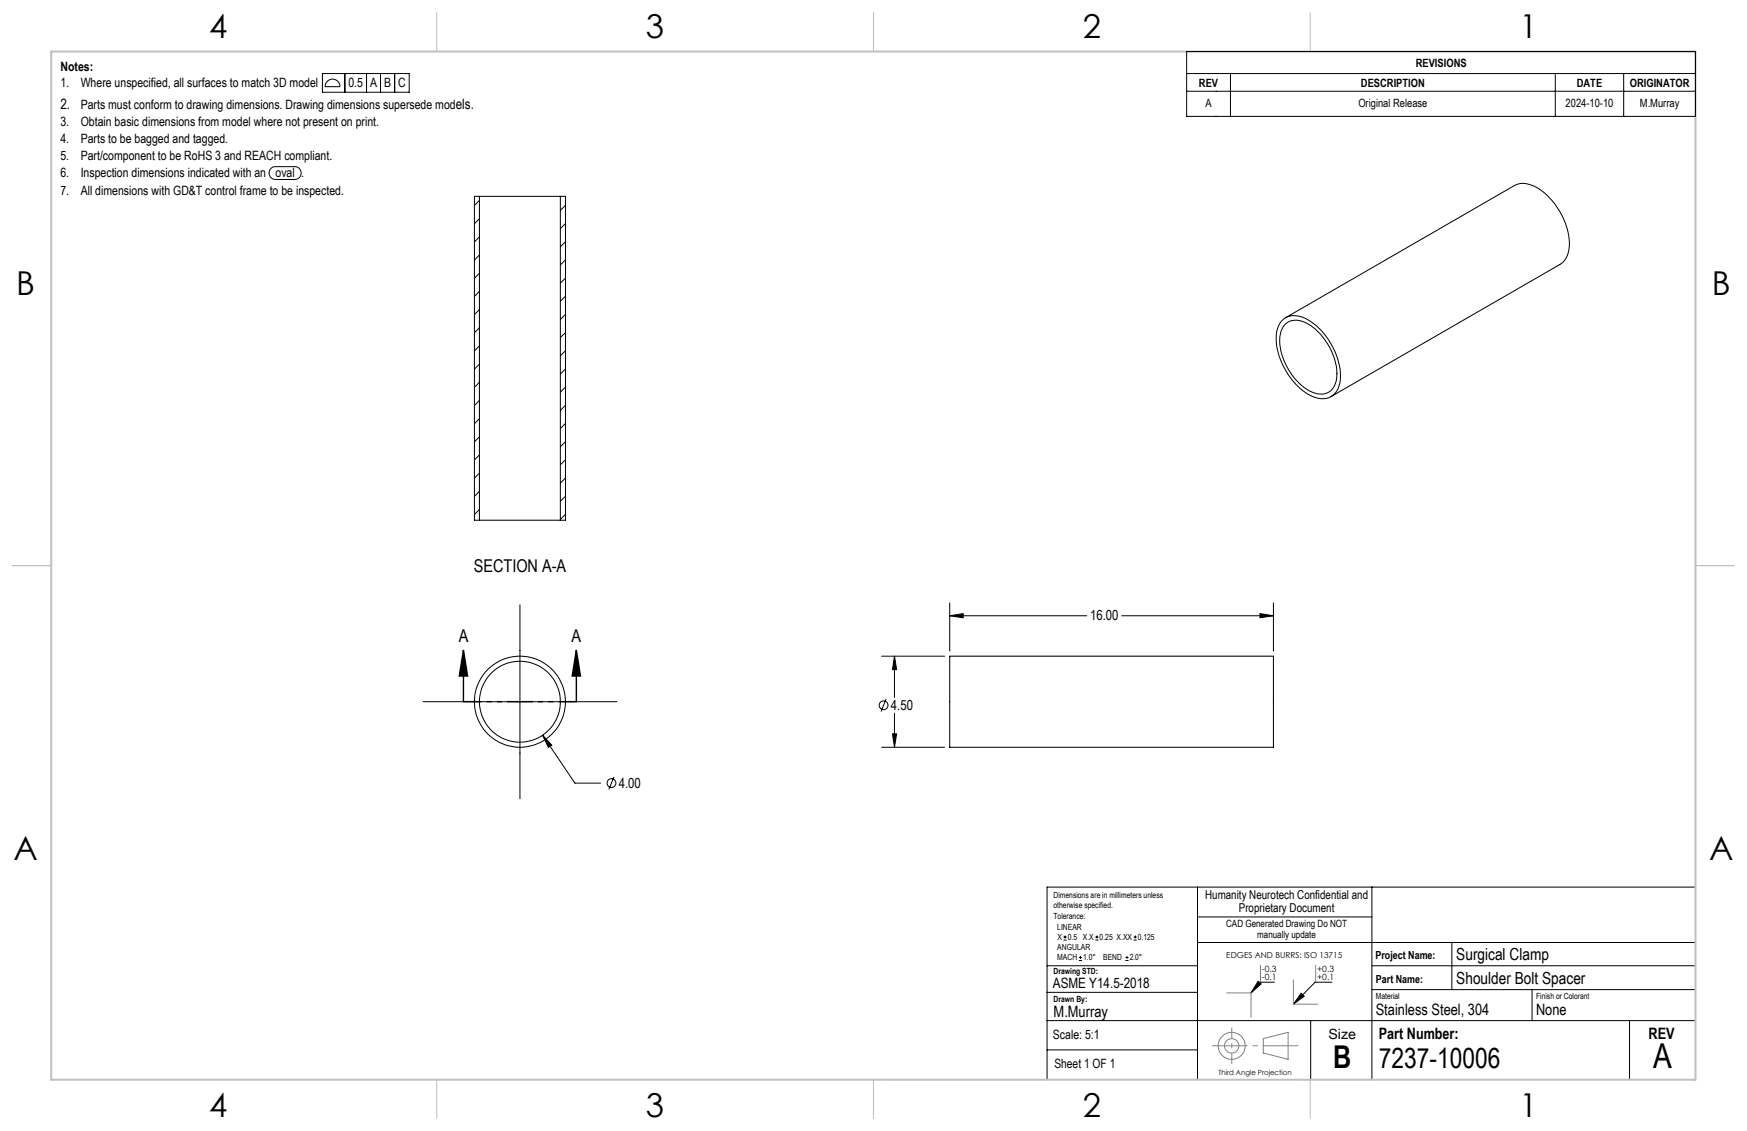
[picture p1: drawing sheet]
<svg xmlns="http://www.w3.org/2000/svg" width="432mm" height="279mm" viewBox="0 0 432 279" stroke-linecap="round" stroke-linejoin="round" font-family="sans-serif">
<g fill="none" stroke="#000" stroke-width=".25">
<path d="M79.7 18.2h21.4v4.6h-21.4zM81.1 19.9a1.86 1.86 0 0 1 2.9 1.5h-3.6l.1-.8zM85.2 18.2v4.6M90.6 18.2v4.6M94.1 18.2v4.6M97.5 18.2v4.6M293.3 12.7h125.8v16.1h-125.8zM293.3 18.2h125.8M304.1 18.2v10.6M384.4 18.2v10.6M401.3 18.2v10.6M293.3 22.5h125.8"/>
<path d="M67.1 41.5l.8-.3h4.9a1.59 1.59 0 0 1 1.6 1.6 1.59 1.59 0 0 1-1.6 1.5h-4.7a1.61 1.61 0 0 1-1.5-1 1.61 1.61 0 0 1 .5-1.8zM118.5 48.5h20M118.5 48.5h-1.2v80h1.2M118.5 48.5v80M118.5 49.5l-1.2 1.3M118.5 54l-1.2 1.3M118.5 58.5l-1.2 1.3M138.5 48.5h1.3v80h-1.3M138.5 48.5v80M139.8 50.7l-1.3 1.3M139.8 55.2l-1.3 1.3M139.8 59.7l-1.3 1.3"/>
<path d="M118.5 76.5l-1.2 1.2M118.5 63l-1.2 1.2M118.5 67.5l-1.2 1.3M118.5 72l-1.2 1.2M139.8 64.2l-1.3 1.2M139.8 68.7l-1.3 1.3M139.8 73.2l-1.3 1.2M139.8 77.7l-1.3 1.2M316.7 79.3a4.8 4.8 0 0 1 6.4-.4 17.2 17.2 0 0 1 8.2 15.2 4.5 4.5 0 0 1-7.1 3.8 17 17 0 0 1-8.7-15.6l.4-1.7zM317.7 78.5l56.6-32.7a6 6 0 0 1 6.5 1.2 17.1 17.1 0 0 1 7 14.5 5.1 5.1 0 0 1-2.2 3.8l-56.6 32.7M118.5 90l-1.2 1.2M118.5 94.4l-1.2 1.3"/>
<path d="M118.5 81l-1.2 1.2M118.5 85.4l-1.2 1.3M118.5 98.9l-1.2 1.3M139.8 82.2l-1.3 1.2M139.8 86.6l-1.3 1.3M139.8 91.2l-1.3 1.2M139.8 95.6l-1.3 1.3M317.5 80.3a4.5 4.5 0 0 1 6-.1 15.3 15.3 0 0 1 6.9 13.3 4 4 0 0 1-5.8 3.5 15.1 15.1 0 0 1-8.3-11.9 6.8 6.8 0 0 1 1.2-4.8zM118.5 107.9l-1.2 1.2M118.5 103.4l-1.2 1.3M118.5 112.4l-1.2 1.2M118.5 116.9l-1.2 1.2"/>
<path d="M139.8 100.1l-1.3 1.3M139.8 104.6l-1.3 1.3M139.8 109.1l-1.3 1.2M139.8 113.6l-1.3 1.2M139.8 118.1l-1.3 1.2M118.5 128.5h20M118.5 125.9l-1.2 1.2M118.5 121.4l-1.2 1.2M139.8 122.6l-1.3 1.2M139.8 127.1l-1.3 1.2M128.5 149.4v47.9M234.7 152.1l3.4-.5v1z"/>
<path d="M234.7 148.9v11.9M234.7 152.1h33.9M277.2 152.1h37.5M311.4 151.6l3.3 .5-3.3 .5zM314.7 148.9v11.9M104.6 173.4h47.9M217.9 162.1h15.6M219 172.7l-1.2 3.1M221.1 162.1l.5 3.3h-1zM221.1 162.1v10.2M221.1 176.2v8.4M234.7 162.1h80v22.5h-80z"/>
<path d="M134.1 181.6l2.3 2.5-.9 .5zM134.1 181.6l8 11.9h6.3M151.8 191.9l-1.3 3.1M217.9 184.6h15.6M220.6 181.3h1l-.5 3.3zM296 219.1v47.6M339.1 219.1v47.6M419 219.1h-160.2v47.6M258.8 238.6h37.2M262.9 232.2h.7M262.9 231.5h.7M263.2 231.1v.7"/>
<path d="M266.7 237.3h.7M266.7 236.5h.7M267.1 236.1v.8M270.7 232.2h.8M270.7 231.5h.8M271.1 231.1v.7M278.2 237.3h.7M278.2 236.5h.7M278.6 236.1v.8M280.2 232.2h.8M280.2 231.5h.8M280.6 231.1v.7"/>
<path d="M296 232.8h123.1M296 226.5h43.1M339.1 238.6h80M358.8 232.8v11.7M258.8 252.1h160.2M258.8 259.4h37.2M258.8 245.1h37.2M310.9 242.4l.8 .7-2.5 2.2zM315 242.6h-3.6l-2.2 2.7M321.6 245.4l.8 .7-2.7 2zM324 252.1v14.6M329.2 242.6h-4.2l-5.3 5.5"/>
<path d="M339.1 244.5h79.9M378.7 244.5v7.6M402.8 252.1v14.6"/>
<circle cx="128.5" cy="173.3" r="10"/>
<circle cx="128.5" cy="173.3" r="11.3"/>
<circle cx="218.4" cy="174.2" r="1.08"/>
<circle cx="151.1" cy="193.5" r="1.09"/>
</g>
<g fill="none" stroke="#808080" stroke-width=".25">
<path d="M311.5 238.4v4.2M325.2 238.4v4.2M303.2 245.3h6v6M312.2 256.6l6.2-1.6v6.7l-6.2-1.6zM319.7 242.1v6h6"/>
<circle cx="304.4" cy="258.4" r="3.3"/>
<circle cx="304.4" cy="258.4" r="1.77"/>
</g>
<path d="M299.6 258.3h21.3" fill="none" stroke="#808080" stroke-width=".25" stroke-dasharray="15.2 1.3 1.3 1.3" stroke-dashoffset="6.5" stroke-linecap="butt"/>
<path d="M304.5 253.8v9" fill="none" stroke="#808080" stroke-width=".25" stroke-dasharray="15.2 1.3 1.3 1.3" stroke-dashoffset="12.6" stroke-linecap="butt"/>
<path d="M108 3.2v9.5M215.9 3.2v9.5M323.8 3.2v9.5M3.1 139.7h9.6M419.1 139.7h9.5M108 266.7v9.6M215.9 266.7v9.6M219.7 266.7h39.1M320.2 266.7h18.9M323.8 266.7v9.6" fill="none" stroke="#c0c0c0" stroke-width=".25"/>
<path d="M12.7 12.7h406.4v254h-406.4z" fill="none" stroke="#c0c0c0" stroke-width=".5"/>
<g fill="#000">
<path d="M142.5 160.7l1 6.3h-2.1zM114.5 160.7l1.1 6.3h-2.1z"/>
<path d="M134.1 181.6l1.4 3 .9-.5zM221.1 162.1l.5 3.3h-1zM220.6 181.3h1l-.5 3.3zM234.7 152.1l3.4-.5v1zM311.4 151.6l3.3 .5-3.3 .5z"/>
<path d="M321.6 245.4l.8 .7-2.7 2zM310.9 242.4l.8 .7-2.5 2.2z"/>
</g>
<path d="M114.5 160.7l1.1 6.3h-2.1zM114.5 160.7v12.7M142.5 160.7l1 6.3h-2.1zM142.5 160.7v12.7" fill="none" stroke="#000" stroke-width=".35"/>
<path d="M142.5 173.3h-27.9" fill="none" stroke="#000" stroke-width=".35" stroke-dasharray="6.3 1.3 1.3 1.3 1.3 1.3" stroke-dashoffset="1.9" stroke-linecap="butt"/>
<text font-size="8.5" x="408.6" y="263.8">A</text>
<g font-size="8.1">
<text x="51.7" y="9.3">4</text>
<text x="159.7" y="9.3">3</text>
<text x="267.6" y="9.3">2</text>
<text x="375.6" y="9.3">1</text>
<text x="4" y="72.8">B</text>
<text x="423.1" y="72.8">B</text>
<text x="3.3" y="212.5">A</text>
<text x="422.4" y="212.5">A</text>
<text x="51.7" y="276">4</text>
<text x="159.7" y="276">3</text>
<text x="267.6" y="276">2</text>
<text x="375.6" y="276">1</text>
</g>
<text font-size="7.8" x="329.5" y="263.7">B</text>
<text font-size="6.9" x="340.8" y="263.7">7237-10006</text>
<g font-size="4.4">
<text x="117.1" y="141.2">SECTION A-A</text>
<text x="113.4" y="158.7">A</text>
<text x="141.3" y="158.7">A</text>
</g>
<g font-size="4.1">
<text x="359.9" y="237.2">Surgical Clamp</text>
<text x="359.9" y="243.1">Shoulder Bolt Spacer</text>
</g>
<g font-size="3.9">
<text x="260.4" y="251.1">M.Murray</text>
<text x="340" y="250.7">Stainless Steel, 304</text>
<text x="379.7" y="250.7">None</text>
<text x="340.8" y="256.8">Part Number:</text>
<text x="407.5" y="256.6">REV</text>
</g>
<g font-size="3.5">
<text x="14.9" y="26.8">2.</text>
<text x="260.2" y="244.1">ASME Y14.5-2018</text>
<text x="328.3" y="256.8">Size</text>
</g>
<g font-size="3.4">
<text x="269.4" y="153.3">16.00</text>
<text x="220.2" y="175.4">4.50</text>
<text x="152.9" y="194.6">4.00</text>
</g>
<g font-size="3.2">
<text x="14.9" y="17.4">Notes:</text>
<text x="14.9" y="21.6">1.</text>
<text x="19.9" y="21.6">Where unspecified, all surfaces to match 3D model</text>
<text x="86.1" y="21.5">0.5</text>
<text x="91.5" y="21.5">A</text>
<text x="94.9" y="21.5">B</text>
<text x="98.4" y="21.5">C</text>
<text x="19.9" y="26.8">Parts must conform to drawing dimensions. Drawing dimensions supersede models.</text>
<text x="14.9" y="31.1">3.</text>
<text x="14.9" y="35.3">4.</text>
<text x="19.9" y="31.1">Obtain basic dimensions from model where not present on print.</text>
<text x="19.9" y="35.3">Parts to be bagged and tagged.</text>
<text x="14.9" y="39.4">5.</text>
<text x="19.9" y="39.4">Part/component to be RoHS 3 and REACH compliant.</text>
<text x="14.9" y="43.6">6.</text>
<text x="19.9" y="43.6">Inspection dimensions indicated with an</text>
<text x="68.1" y="43.6">oval .</text>
<text x="14.9" y="48.2">7.</text>
<text x="19.9" y="48.2">All dimensions with GD&amp;T control frame to be inspected.</text>
<text x="260.3" y="256.7">Scale: 5:1</text>
<text x="260.6" y="263.8">Sheet 1 OF 1</text>
</g>
<g font-size="3">
<text x="297.9" y="222">Humanity Neurotech Confidential and</text>
<text x="306.2" y="225.2">Proprietary Document</text>
</g>
<g font-size="2.8">
<text x="349.9" y="16.5">REVISIONS</text>
<text x="296.4" y="21.4">REV</text>
<text x="336.4" y="21.4">DESCRIPTION</text>
<text x="389.7" y="21.4">DATE</text>
<text x="402.8" y="21.4">ORIGINATOR</text>
<text x="298" y="26.4">A</text>
<text x="335.7" y="26.4">Original Release</text>
<text x="387" y="26.4">2024-10-10</text>
<text x="405.3" y="26.4">M.Murray</text>
</g>
<g font-size="2.7">
<text x="340" y="236.9">Project Name:</text>
<text x="340.1" y="242.8">Part Name:</text>
</g>
<g font-size="2.5">
<text x="303.1" y="229">CAD Generated Drawing Do NOT</text>
<text x="310.7" y="231.8">manually update</text>
</g>
<g font-size="2.1">
<text x="260.4" y="221.7">Dimensions are in millimeters unless</text>
<text x="260.4" y="224.3">otherwise specified.</text>
<text x="260.4" y="227.1">Tolerance:</text>
<text x="261.3" y="229.7">LINEAR</text>
<text x="261.3" y="232.2">X 0.5 X.X 0.25 X.XX 0.125</text>
<text x="261.3" y="234.7">ANGULAR</text>
<text x="261.3" y="237.2">MACH 1.0°</text>
<text x="272.7" y="237.2">BEND</text>
<text x="279.2" y="237.2">2.0°</text>
<text x="260.4" y="240.5">Drawing STD:</text>
<text x="311.9" y="240.1">-0.3</text>
<text x="311.9" y="242.2">-0.1</text>
<text x="325.5" y="240.1">+0.3</text>
<text x="325.5" y="242.2">+0.1</text>
<text x="260.4" y="247.5">Drawn By:</text>
<text x="340" y="246.9">Material</text>
<text x="379.7" y="246.9">Finish or Colorant</text>
</g>
<text font-size="2" x="303.1" y="236.7">EDGES AND BURRS: ISO 13715</text>
<text font-size="1.8" x="301.2" y="265.5">Third Angle Projection</text>
</svg>
